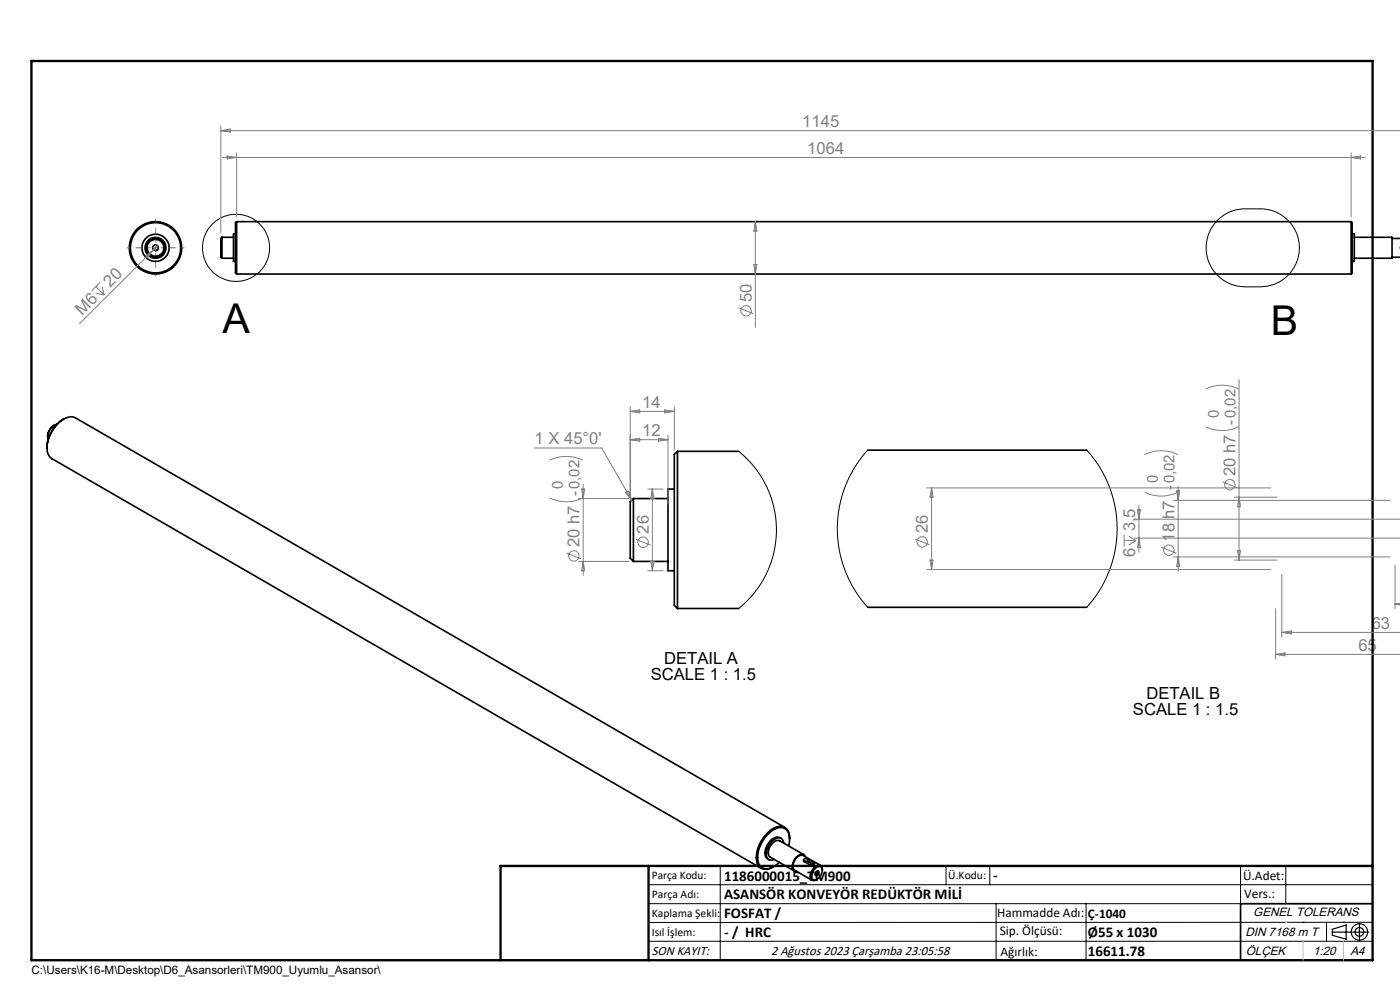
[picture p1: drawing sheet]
<svg xmlns="http://www.w3.org/2000/svg" width="297mm" height="210mm" viewBox="0 0 297 210" stroke-linecap="round" stroke-linejoin="round" font-family="sans-serif">
<g fill="none" stroke="#000" stroke-width=".35">
<path d="M47.1 50.3v4.5M47.1 50.3l-.3 .3v4l.3 .2M47.1 54.8h2.4M47.1 50.3h2.4M50 49.7h-.5v5.7h.5M50.2 47l-.2 .2v10.7l.2 .2M50.2 47v11.1M50.2 58.1h236.4M50.2 47h236.4M286.6 47v11.1M286.6 47l.2 .2v10.7l-.2 .2M286.8 49.7h.5v5.7h-.5"/>
<path d="M287.3 50.3h8v4.5h-8M295.3 54.6h1.8M295.3 50.6h1.8M11.5 90.2a2.81 2.81 0 0 0-1.4 2.4M12.1 90a2.71 2.71 0 0 0-1.9 3.2M13.5 88.9a7.4 7.4 0 0 0-3.5 6.1M143.7 95.7l-.6 .7v32l.6 .7M143.7 95.7v33.4M143.7 95.7h13M184.1 95.5h46.4M134.4 105.8v13.3M134.4 105.8l-.7 .6v12l.7 .7"/>
<path d="M134.4 119.1h7.3M134.4 105.8h7.3M143.1 103.7h-1.4v17.4h1.4M143.7 129.1h13M184.1 128.8h46.4M165.7 177.8a1.84 1.84 0 0 0-2.6 .9 2.82 2.82 0 0 0-.4 3.4l.4 .2M166.2 178.8a1.11 1.11 0 0 0-.7-1.1 1.11 1.11 0 0 0-1.2 .4 3.5 3.5 0 0 0-1.5 3.9l.6 .4 .8-.1M166.5 175.5l-150.5-86.9a3.2 3.2 0 0 0-3.6 1.2 6.7 6.7 0 0 0-2.1 6.7l.7 .8 150.5 86.9M167.3 179.4a3.1 3.1 0 0 0-.8-3.7 3 3 0 0 0-3.5 1.2 6.2 6.2 0 0 0-1.9 6.6 2.08 2.08 0 0 0 3.1 .3l1.1-.9M167.5 178a2.2 2.2 0 0 0-1-2.5 2.2 2.2 0 0 0-2.6 .3 7.2 7.2 0 0 0-3.2 7.4 2.18 2.18 0 0 0 3.4 .6M170.5 181.3l-5.1-2.9a1.56 1.56 0 0 0-1.8 .8 1.84 1.84 0 0 0-.2 2.6l5.1 2.9M170.6 182.8h.9"/>
<path d="M170.6 182.8l1.2 .6a.65 .65 0 0 0 .9-.4l-.1-.1M170.8 181.7a.95 .95 0 0 0-1.6-.1 2.49 2.49 0 0 0-.9 3l.7 .2M171.5 182.3a.55 .55 0 0 0-.7-.2 .55 .55 0 0 0-.3 .6l.1 .1M171.5 182.3l1.1 .6M171.5 182.8l1 .6M171.5 182.3v.5M172.6 182.9v.4M173 184.1a.82 .82 0 0 1 1.1-.2 .82 .82 0 0 1 .3 1.1 1.63 1.63 0 0 1-2 1.5 1.85 1.85 0 0 1 .6-2.4zM173.2 184.9l.3-.2a.52 .52 0 0 1 .1 .7 .52 .52 0 0 1-.6 .2v-.4zM174.1 183.6l-3.7-2.1a2.13 2.13 0 0 0-2.2 2.5l.4 .6 3.7 2.1M174.4 184.6a.86 .86 0 0 0-.4-1 .86 .86 0 0 0-1 .2 2.37 2.37 0 0 0-.9 2.8l.6 .2 .6-.3M291.2 191.7h-28v12"/>
<circle cx="33" cy="52.6" r=".58"/>
<circle cx="33" cy="52.6" r="2"/>
<circle cx="33" cy="52.6" r="1.78"/>
<circle cx="33" cy="52.6" r="2.89"/>
<circle cx="33" cy="52.6" r="5.3"/>
<circle cx="33" cy="52.6" r="5.6"/>
<circle cx="33" cy="52.6" r="2.22"/>
</g>
<g fill="none" stroke="#000" stroke-width=".21">
<path d="M32.3 52.7a.68 .68 0 0 1 .7-.8 .68 .68 0 0 1 .7 .8 .68 .68 0 0 1-.9 .5M258 47.1a8.2 8.2 0 0 1 6.1-2.8h3.3a8.3 8.3 0 0 1 8.3 8.3 8.3 8.3 0 0 1-8.3 8.2h-3.3a8.3 8.3 0 0 1-7.5-4.8 8.3 8.3 0 0 1 1.4-8.9zM156.7 95.7l1.1 1 2.1 2.2 1.5 2.1 1 1.8 .9 1.9 .8 2.5 .4 2.1 .2 2.3v2.3l-.4 2.8-.5 2.1-.9 2.2-1 2.1-1.7 2.5-2.5 2.7-1 .8M184.1 95.5l-1.5 1.8-1.2 1.8-2.2 4.2-1.2 4.3-.4 4.1 .1 2.3 .3 2.5 .5 2.3 .8 2.3 2 4 1.3 2 1.5 1.7M230.5 95.5l1.2 1.4 1.7 2.3 1.9 4 1.2 4 .5 4.5-.1 2.4-.3 2.2-.5 2.4-.7 2.2-1.2 2.7-.9 1.6-1.4 2-1.4 1.6M137.6 187.7h153.6M137.6 191.7h153.6M137.6 199.7h153.6M152.8 183.7v20M173.2 184.8l.3-.1a.59 .59 0 0 1 .1 .7 .59 .59 0 0 1-.7 .3v-.5zM200.7 183.7v4M210 183.7v4"/>
<path d="M211.3 191.7v12M230.4 191.7v12M263.2 183.7v20M272.8 183.7v8M276.4 195.6h.1M281.4 195.6v4.1M285 195.6h.1M291.2 195.6l-153.6 .1"/>
<circle cx="50.1" cy="52.6" r="7.1"/>
</g>
<g fill="none" stroke="#808080" stroke-width=".21">
<path d="M46.8 26.7v22.6M46.8 27.7h250.3M46.8 27.7l2.1-.3v.6zM47.2 33.4h242.4M48.2 33.1l2 .3-2 .3zM50.2 32.4v13.6M286.6 32.4v13.6M286.6 33.4l2-.3v.6zM21.2 59.9l-1.8 1.8M30.9 54.2l1.6-1.2-1.2 1.7zM33.5 52.1l-16.6 16.6M159.9 56.1h.7l-.4 2z"/>
<path d="M160.2 47v22.5M160.2 47l.4 2h-.7zM20.3 60.8l1.8 1.8M20.4 62.2l1.7 .4M21.7 60.8l.4 1.8M156.7 65.3l3.1 1.3M113.4 95h14.2l6.4 11.1M116.6 97.6a8.1 8.1 0 0 1 7 0M133.7 86.3v19.1M133.7 93.3h8M133.7 93.3l2-.4v.7zM133.7 87.3l2-.3v.6z"/>
<path d="M133.7 87.3h9.4M139.7 92.9l2 .4-2 .3zM141 87l2.1 .3-2.1 .3zM141.7 92.3v14.7M143.1 86.3v9.1M242.8 96.4a7.8 7.8 0 0 1 7.1 0M255.7 90.5a8.2 8.2 0 0 0 7.1 0M255.7 82.5a7.8 7.8 0 0 1 7.1 0M262.9 80.5v38.3M116.6 105.6a8.1 8.1 0 0 0 7 0M120.2 117.3l3.1 1.3M122.7 119.1h10.7"/>
<path d="M122.7 105.8h10.7M123.4 103.7h.6l-.3 2.1zM123.7 119.1l.3 2h-.6zM123.7 102.8v19.3M132.8 104.5l.5-.3 .7 1.9zM134.9 114.4l3.1 1.2M137.4 103.7h3.3M138.1 119.1h.6l-.3 2zM138.4 103.7v17.4M138.4 103.7l.3 2.1h-.6zM194.1 114.3l3.1 1.3M196.6 103.5h73"/>
<path d="M197.3 118.8h.6l-.3 2zM197.6 103.5v17.3M197.6 103.5l.3 2h-.6zM238.5 113.4v2.5M238.5 114.7h2.5M239.5 113.7l1.5 1M240.6 110.1h56.5M240.6 114.2h56.5M241 114.7l-1.5 .9M241.3 108.2h.6l-.3 1.9zM241.6 107.1v10M241.6 114.2l.3 2h-.6z"/>
<path d="M242.8 104.4a7.8 7.8 0 0 0 7.1 0M246.4 116.1l3.2 1.3M248.9 106.1h46M248.9 118.1h46M249.6 104.1h.7l-.4 2zM249.9 103.1v18M249.9 118.1l.4 2h-.7zM259.3 102.2l3.2 1.3M261.9 118.8h9M261.9 105.5h9M262.5 116.8h.7l-.3 2zM262.9 105.5l.3 2h-.7z"/>
<path d="M295.9 119.8v9.3M137.4 121.1h3.3M196.6 120.8h73M270.6 129.1v10.7M270.6 138.8h26.5M270.6 138.8l2-.3v.6zM271.9 121.8v13.3M271.9 134.2h25.2M271.9 134.2l2-.4v.7zM295.9 128.2h1.2M295.9 128.2l1.2 .1M297.1 128l-1.2 .2"/>
<circle cx="158.3" cy="65.9" r="1.09"/>
<circle cx="121.7" cy="117.9" r="1.09"/>
<circle cx="136.4" cy="115" r="1.11"/>
<circle cx="195.6" cy="114.9" r="1.11"/>
<circle cx="248" cy="116.7" r="1.11"/>
<circle cx="260.9" cy="102.8" r="1.11"/>
</g>
<g fill="none" stroke="#000" stroke-width=".25">
<path d="M282.6 197.7h7.8M282.6 197.1l3-.9v3l-3-.8zM288.4 195.8v3.8M106.2 203.7h185"/>
<circle cx="288.4" cy="197.7" r="1.74"/>
<circle cx="288.4" cy="197.7" r=".93"/>
</g>
<path d="M31.9 52.6h-5M33 51.4v-5M33 53.7v5M34.1 52.6h5" fill="none" stroke="#808000" stroke-width=".21" stroke-dasharray="15.2 1.3 1.3 1.3" stroke-dashoffset="14.6" stroke-linecap="butt"/>
<path d="M32.4 52.6h1.1M33 52v1.1" fill="none" stroke="#808000" stroke-width=".21"/>
<path d="M6.7 12.9h284.5v190.8h-284.5zM137.6 183.7v20M291.2 183.7h-185v20" fill="none" stroke="#000" stroke-width=".5"/>
<path d="M276.4 199.7v4M285 199.7v4" fill="none" stroke="#c0c0c0" stroke-width=".21"/>
<path d="M272.8 195.6h.1" fill="none" stroke="#c0c0c0" stroke-width=".25"/>
<g font-size="8.7">
<text x="47.2" y="70.6">A</text>
<text x="269.6" y="71.1">B</text>
</g>
<g font-size="3.5" fill="#808080">
<text x="170.2" y="26.9">1145</text>
<text x="171.3" y="32.6">1064</text>
<text x="23.4" y="61.1" transform="rotate(-45 23.4 61.1)">20</text>
<text x="159.5" y="64.1" transform="rotate(-90 159.5 64.1)">50</text>
<text x="17.5" y="67" transform="rotate(-45 17.5 67)">M6</text>
<text x="136.3" y="86.5">14</text>
<text x="113.4" y="94.2">1 X 45°0'</text>
<text x="136.3" y="92.5">12</text>
<text x="262.1" y="101" transform="rotate(-90 262.1 101)">20 h7 -0,02</text>
<text x="137.6" y="113.2" transform="rotate(-90 137.6 113.2)">26</text>
<text x="196.8" y="113.1" transform="rotate(-90 196.8 113.1)">26</text>
<text x="240.8" y="112.7" transform="rotate(-90 240.8 112.7)">3,5</text>
<text x="249.2" y="110" transform="rotate(-90 249.2 110)">h7</text>
<text x="122.9" y="116.1" transform="rotate(-90 122.9 116.1)">20 h7</text>
<text x="240.8" y="118.2" transform="rotate(-90 240.8 118.2)">6</text>
<text x="249.2" y="114.9" transform="rotate(-90 249.2 114.9)">18</text>
<text x="291" y="133.3">63</text>
<text x="288.2" y="138">65</text>
</g>
<g font-size="3.5">
<text x="140.9" y="140.8">DETAIL A</text>
<text x="138.1" y="144.3">SCALE 1 : 1.5</text>
<text x="243.2" y="148.2">DETAIL B</text>
<text x="240.4" y="151.7">SCALE 1 : 1.5</text>
</g>
<g font-size="3.2" fill="#808080">
<text x="258.6" y="88.7" transform="rotate(-90 258.6 88.7)">0</text>
<text x="119.4" y="103.8" transform="rotate(-90 119.4 103.8)">0</text>
<text x="123" y="105.2" transform="rotate(-90 123 105.2)">-0,02</text>
<text x="245.7" y="102.6" transform="rotate(-90 245.7 102.6)">0</text>
<text x="249.2" y="104" transform="rotate(-90 249.2 104)">-</text>
<text x="249.2" y="102.6" transform="rotate(-90 249.2 102.6)">0,02</text>
</g>
<g font-size="3.2">
<text x="153.6" y="186.8">1186000015_TM900</text>
<text x="153.6" y="190.8">ASANSÖR KONVEYÖR REDÜKTÖR MİLİ</text>
<text x="210.7" y="186.6">-</text>
<text x="153.6" y="194.8">FOSFAT /</text>
<text x="153.6" y="198.8">- / HRC</text>
<text x="230.8" y="198.7">Ø55 x 1030</text>
<text x="230.8" y="202.8">16611.78</text>
</g>
<g font-size="2.8">
<text x="263.7" y="186.7">Ü.Adet:</text>
<text x="263.9" y="190.5">Vers.:</text>
<text x="211.5" y="194.5">Hammadde Adı:</text>
<text x="230.8" y="194.7">Ç-1040</text>
<text x="138.3" y="202.6">SON KAYIT:</text>
<text x="163.6" y="202.6">2 Ağustos 2023 Çarşamba 23:05:58</text>
<text x="212.1" y="198.4">Sip. Ölçüsü:</text>
<text x="212.2" y="202.7">Ağırlık:</text>
</g>
<g font-size="2.6">
<text x="265.9" y="194.4">GENEL TOLERANS</text>
<text x="264.2" y="198.5">DIN 7168 m T</text>
<text x="264.3" y="202.6">ÖLÇEK</text>
<text x="278.5" y="202.6">1:20</text>
<text x="286.5" y="202.6">A4</text>
</g>
<g font-size="2.5">
<text x="138.3" y="186.4">Parça Kodu:</text>
<text x="138.3" y="190.5">Parça Adı:</text>
<text x="201.2" y="186.5">Ü.Kodu:</text>
<text x="138.3" y="194.5">Kaplama Şekli:</text>
<text x="138.3" y="198.6">Isıl İşlem:</text>
<text x="6.7" y="206.7">C:\Users\K16-M\Desktop\D6_Asansorleri\TM900_Uyumlu_Asansor\</text>
</g>
</svg>
